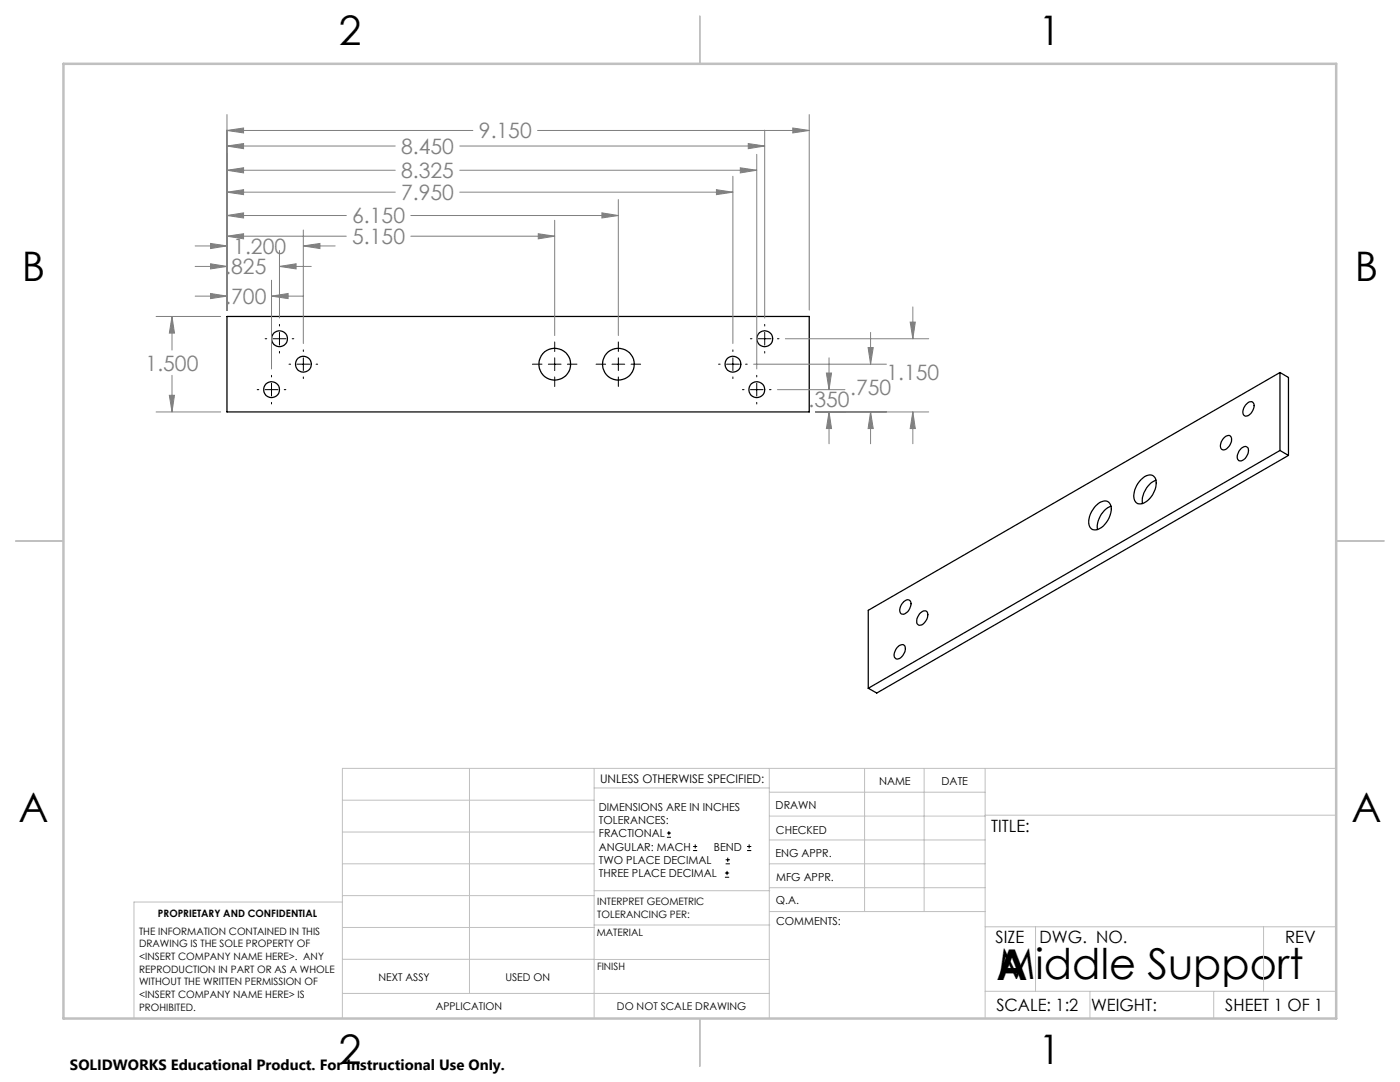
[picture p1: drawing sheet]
<svg xmlns="http://www.w3.org/2000/svg" width="279mm" height="216mm" viewBox="0 0 279 216" stroke-linecap="round" stroke-linejoin="round" font-family="sans-serif">
<g fill="none" stroke="#000" stroke-width=".25">
<path d="M45.3 63.1h116.2v19.1h-116.2zM255.4 74.3l-82.1 47.5v15.5M255.4 74.3v15.6M255.4 74.3l1.7 1v15.6M227.7 95.7a1.91 1.91 0 0 1 2.6-.6 3 3 0 0 1-.2 3.5 3.2 3.2 0 0 1-3 1.9 2.08 2.08 0 0 1-.7-2.7l.7-1.3zM230.7 95.8a4.7 4.7 0 0 0-2.7 4.7M244.1 87.5l.5-.4a.76 .76 0 0 1 1-.1 .76 .76 0 0 1 .2 1 2.2 2.2 0 0 1-1.7 1.8 .87 .87 0 0 1-.5-1.3zM247.7 89.5a.8 .8 0 0 1 1.1-.4 .8 .8 0 0 1 .3 1.1 1.86 1.86 0 0 1-1.8 1.7 1.55 1.55 0 0 1 .2-2.2zM248.6 80.8l.2-.3a.79 .79 0 0 1 1.1-.3 .79 .79 0 0 1 .4 1 1.86 1.86 0 0 1-1.9 1.8 1.55 1.55 0 0 1 .2-2.2zM255.4 89.9l-82.1 47.4M255.4 89.9l1.7 1M257.1 90.9l-82.1 47.4-1.7-1"/>
<path d="M218.7 100.9a1.96 1.96 0 0 1 2.6-.6 3.4 3.4 0 0 1-.5 3.9 2.55 2.55 0 0 1-3 1.4 3 3 0 0 1 .3-3.9zM221.7 101a4.5 4.5 0 0 0-2.7 4.7M179 129.3l.5-.5a.75 .75 0 0 1 1 0 .75 .75 0 0 1 .2 .9 1.86 1.86 0 0 1-1.9 1.7l-.2-.1a1.64 1.64 0 0 1 .4-2zM180.4 120.1a.8 .8 0 0 1 1-.4 .8 .8 0 0 1 .4 1.1 1.86 1.86 0 0 1-1.9 1.7 1.67 1.67 0 0 1 .5-2.4zM183.7 122.3a.79 .79 0 0 1 1.1-.4 .79 .79 0 0 1 .3 1.1 2.08 2.08 0 0 1-1.6 1.8 1.21 1.21 0 0 1-.2-2z"/>
<circle cx="54.2" cy="77.8" r="1.58"/>
<circle cx="55.8" cy="67.6" r="1.58"/>
<circle cx="60.5" cy="72.7" r="1.58"/>
<circle cx="110.7" cy="72.7" r="3.2"/>
<circle cx="123.4" cy="72.7" r="3.2"/>
<circle cx="146.3" cy="72.7" r="1.58"/>
<circle cx="151" cy="77.8" r="1.58"/>
<circle cx="152.6" cy="67.6" r="1.58"/>
</g>
<g fill="none" stroke="#000" stroke-width=".2">
<path d="M51.3 77.8h.3M52.9 67.6h.3M52.9 77.8h2.6M54.2 74.9v.3M54.2 76.5v2.5M54.5 67.6h2.5M55.8 64.7v.4M55.8 66.3v2.6M55.8 70.1v.3M56.7 77.8h.3M57.7 72.7h.3M58.3 67.6h.3"/>
<path d="M59.3 72.7h2.5M60.5 69.8v.3M60.5 71.4v2.5M60.5 75.2v.3M63.1 72.7h.3M106.3 72.7h1.9M109.4 72.7h2.6M110.7 68.2v1.9M110.7 71.4v2.5M110.7 75.2v1.9M113.2 72.7h1.9M119 72.7h1.9"/>
<path d="M122.1 72.7h2.6M123.4 68.2v1.9M123.4 71.4v2.5M123.4 75.2v1.9M125.9 72.7h1.9M143.4 72.7h.3M145 72.7h2.5M146.3 69.8v.3M146.3 71.4v2.5M146.3 75.2v.3M148.2 77.8h.3M148.8 72.7h.3"/>
<path d="M149.8 67.6h.3M149.8 77.8h2.5M151 74.9v.3M151 76.5v2.5M151.3 67.6h2.6M152.6 64.7v.4M152.6 66.3v2.6M152.6 70.1v.3M153.6 77.8h.3M155.2 67.6h.3M54.2 80.3v.3M151 80.3v.3"/>
<path d="M133.1 167.1h.8M133.1 166.2h.8M133.5 165.8v.9M138.3 169.7h.8M138.3 168.9h.8M138.7 168.5v.8M144.7 175h.8M144.7 174.2h.8M144.8 172.4h.9M144.8 171.6h.9M145.1 173.8v.8M145.2 171.1v.9"/>
<path d="M149.1 169.7h.8M149.1 168.9h.8M149.5 168.5v.8"/>
</g>
<g fill="none" stroke="#808080" stroke-width=".2">
<path d="M45.3 22.9v39M45.3 38.3h33.6M45.3 34h33.6M45.3 29.1h33.6M45.3 26h49.1M45.3 38.3l3.3-.4v.9zM45.3 34l3.3-.5v1zM45.3 29.1l3.3-.5v1.1zM45.3 26l3.3-.5v1zM91.8 38.3h54.5M91.8 34h59.2M91.8 29.1h60.8"/>
<path d="M107.3 26h54.2M123.4 39.8v27.2M143 37.9l3.3 .4-3.3 .5zM146.3 35.2v33.3M147.7 33.5l3.3 .5-3.3 .5zM149.3 28.6l3.3 .5-3.3 .6zM151 30.8v42.8M152.6 26v37.5M158.2 25.5l3.3 .5-3.3 .5zM161.5 22.9v39M38.9 53.2h6.4M38.9 59.1h6.4"/>
<path d="M38.9 49.1h6.4M42 52.6l3.3 .6-3.3 .5zM42 58.6l3.3 .5-3.3 .5zM42 48.6l3.3 .5-3.3 .5zM45.3 47.1h23.8M45.3 43h23.8M45.3 47.1l3.3-.5v1.1zM45.3 43l3.3-.5v1zM54.2 59.1l3.3-.5v1zM54.2 55.9v17.7M54.2 59.1h6.3M55.8 53.2l3.3-.6v1.1z"/>
<path d="M55.8 50v13.5M55.8 53.2h6.3M60.5 45.9v22.6M60.5 49.1h6.4M60.5 49.1l3.4-.5v1zM82 47.1h28.7M82 43h41.4M107.4 46.6l3.3 .5-3.3 .6zM110.7 44v23M120.1 42.5l3.3 .5-3.3 .5zM31.2 63.1h12.8M33.8 78.9h1l-.5 3.3z"/>
<path d="M34.3 63.1l.5 3.4h-1zM34.3 63.1v6.7M34.3 74.9v7.3M150.4 72.7h26.5M155.2 77.8h13.4M156.7 67.6h28.6M164.9 74.4h1l-.4 3.4zM165.5 71.4v6.4M173.2 69.4h1.1l-.6 3.3zM173.7 66.3v6.4M181.6 64.3h1.1l-.5 3.3zM182.2 61.2v6.4"/>
<path d="M31.2 82.2h12.8M162.8 82.2h22.5M165.5 82.2l.4 3.3h-1zM165.5 82.2v6.3M173.7 82.2l.6 3.3h-1.1zM173.7 82.2v6.3M182.2 82.2l.5 3.3h-1.1zM182.2 82.2v6.3"/>
</g>
<g fill="none" stroke="#c0c0c0" stroke-width=".2">
<path d="M68.3 159.7h50.3M93.7 153.3v44.9M118.6 153.3v49.9M118.6 157.2h34.9M153.5 153.3v49.9M153.5 158.1h43.1M172.5 153.3v28.6M184.4 153.3v28.6M196.6 153.3v49.9M266.7 153.3h-198.4v49.9M68.3 178.7h50.3M68.3 172.4h50.3"/>
<path d="M68.3 166h50.3M68.3 180h-41.6v23.2M118.6 177.7h35M153.5 167.6h43.1M153.5 162.8h43.1M153.5 172.4h43.1M153.5 177.1h43.1M196.6 162.7h70.1M68.3 198.2h85.2M68.3 191.4l85.2 .1M68.3 185.1h50.3M118.6 184.6h35"/>
<path d="M153.6 181.9h43M196.6 197.8h70.1M196.6 184.9h70.1M206.7 184.9v12.9M217.5 197.8v5.4M242.2 197.8v5.4M252.2 184.9v12.9"/>
</g>
<path d="M139.7 3.2v9.5M3.1 107.9h9.6M266.7 107.9h9.5M139.7 203.2v9.6" fill="none" stroke="#c0c0c0" stroke-width=".25"/>
<path d="M12.7 12.7h254v190.5h-254z" fill="none" stroke="#c0c0c0" stroke-width=".5"/>
<path d="M34.3 63.1l.5 3.4h-1zM33.8 78.9h1l-.5 3.3zM42 52.6l3.3 .6-3.3 .5zM55.8 53.2l3.3-.6v1.1zM42 58.6l3.3 .5-3.3 .5zM54.2 59.1l3.3-.5v1zM42 48.6l3.3 .5-3.3 .5zM60.5 49.1l3.4-.5v1zM45.3 47.1l3.3-.5v1.1zM107.4 46.6l3.3 .5-3.3 .6zM45.3 43l3.3-.5v1zM120.1 42.5l3.3 .5-3.3 .5zM45.3 38.3l3.3-.4v.9zM143 37.9l3.3 .4-3.3 .5zM45.3 34l3.3-.5v1zM147.7 33.5l3.3 .5-3.3 .5zM45.3 29.1l3.3-.5v1.1zM149.3 28.6l3.3 .5-3.3 .6zM45.3 26l3.3-.5v1zM158.2 25.5l3.3 .5-3.3 .5zM165.5 82.2l.4 3.3h-1zM164.9 74.4h1l-.4 3.4zM173.7 82.2l.6 3.3h-1.1zM173.2 69.4h1.1l-.6 3.3zM182.2 82.2l.5 3.3h-1.1zM181.6 64.3h1.1l-.5 3.3z" fill="#808080"/>
<g font-size="8.5">
<text x="198.9" y="195.5">A</text>
<text x="199.1" y="195.4">Middle Support</text>
</g>
<g font-size="8.1">
<text x="67.6" y="8.9">2</text>
<text x="207.3" y="8.9">1</text>
<text x="4.4" y="56.2">B</text>
<text x="270.4" y="56.2">B</text>
<text x="3.7" y="164.1">A</text>
<text x="269.7" y="164.1">A</text>
<text x="67.6" y="212.4">2</text>
<text x="207.3" y="212.4">1</text>
</g>
<g font-size="4.2" fill="#808080">
<text x="95.6" y="27.6">9.150</text>
<text x="80.1" y="35.6">8.325</text>
<text x="80.1" y="30.7">8.450</text>
<text x="80.1" y="39.9">7.950</text>
<text x="70.3" y="44.6">6.150</text>
<text x="46.6" y="50.7">1.200</text>
<text x="70.3" y="48.7">5.150</text>
<text x="45" y="54.7">.825</text>
<text x="45" y="60.7">.700</text>
<text x="29.1" y="74">1.500</text>
<text x="176.9" y="75.9">1.150</text>
<text x="161.4" y="81.2">.350</text>
<text x="169.7" y="78.8">.750</text>
</g>
<g font-size="3.4">
<text x="197.8" y="166">TITLE:</text>
<text x="198.7" y="188.1">SIZE</text>
<text x="207.5" y="188.1">DWG. NO.</text>
<text x="256.5" y="188.2">REV</text>
<text x="198.8" y="201.7">SCALE: 1:2</text>
<text x="217.7" y="201.8">WEIGHT:</text>
<text x="244.5" y="201.7">SHEET 1 OF 1</text>
</g>
<text font-size="3" x="14" y="213.5">SOLIDWORKS Educational Product. For Instructional Use Only.</text>
<text font-size="2.4" x="119.8" y="156.2">UNLESS OTHERWISE SPECIFIED:</text>
<g font-size="2.2">
<text x="119.5" y="161.8">DIMENSIONS ARE IN INCHES</text>
<text x="154.8" y="161.4">DRAWN</text>
<text x="175.4" y="156.6">NAME</text>
<text x="187.9" y="156.7">DATE</text>
<text x="119.5" y="164.4">TOLERANCES:</text>
<text x="119.5" y="167.1">FRACTIONAL</text>
<text x="154.9" y="166.3">CHECKED</text>
<text x="119.5" y="169.7">ANGULAR: MACH</text>
<text x="119.5" y="172.4">TWO PLACE DECIMAL</text>
<text x="142.5" y="169.7">BEND</text>
<text x="154.8" y="171">ENG APPR.</text>
<text x="119.5" y="175">THREE PLACE DECIMAL</text>
<text x="154.9" y="175.7">MFG APPR.</text>
<text x="154.9" y="180.4">Q.A.</text>
<text x="154.9" y="184.6">COMMENTS:</text>
</g>
<g font-size="2.1">
<text x="75.5" y="195.7">NEXT ASSY</text>
<text x="100.9" y="195.7">USED ON</text>
<text x="86.9" y="201.5">APPLICATION</text>
<text x="123.1" y="201.6">DO NOT SCALE DRAWING</text>
</g>
<g font-size="2">
<text x="31.5" y="182.9">PROPRIETARY AND CONFIDENTIAL</text>
<text x="119.2" y="180.6">INTERPRET GEOMETRIC</text>
<text x="119.2" y="183.1">TOLERANCING PER:</text>
<text x="27.8" y="186.5">THE INFORMATION CONTAINED IN THIS</text>
<text x="27.8" y="189">DRAWING IS THE SOLE PROPERTY OF</text>
<text x="27.8" y="191.6">&lt;INSERT COMPANY NAME HERE&gt;. ANY</text>
<text x="119.1" y="186.7">MATERIAL</text>
<text x="27.8" y="194.1">REPRODUCTION IN PART OR AS A WHOLE</text>
<text x="27.8" y="196.6">WITHOUT THE WRITTEN PERMISSION OF</text>
<text x="119.1" y="193.5">FINISH</text>
<text x="27.8" y="199.1">&lt;INSERT COMPANY NAME HERE&gt; IS</text>
<text x="27.8" y="201.7">PROHIBITED.</text>
</g>
</svg>
